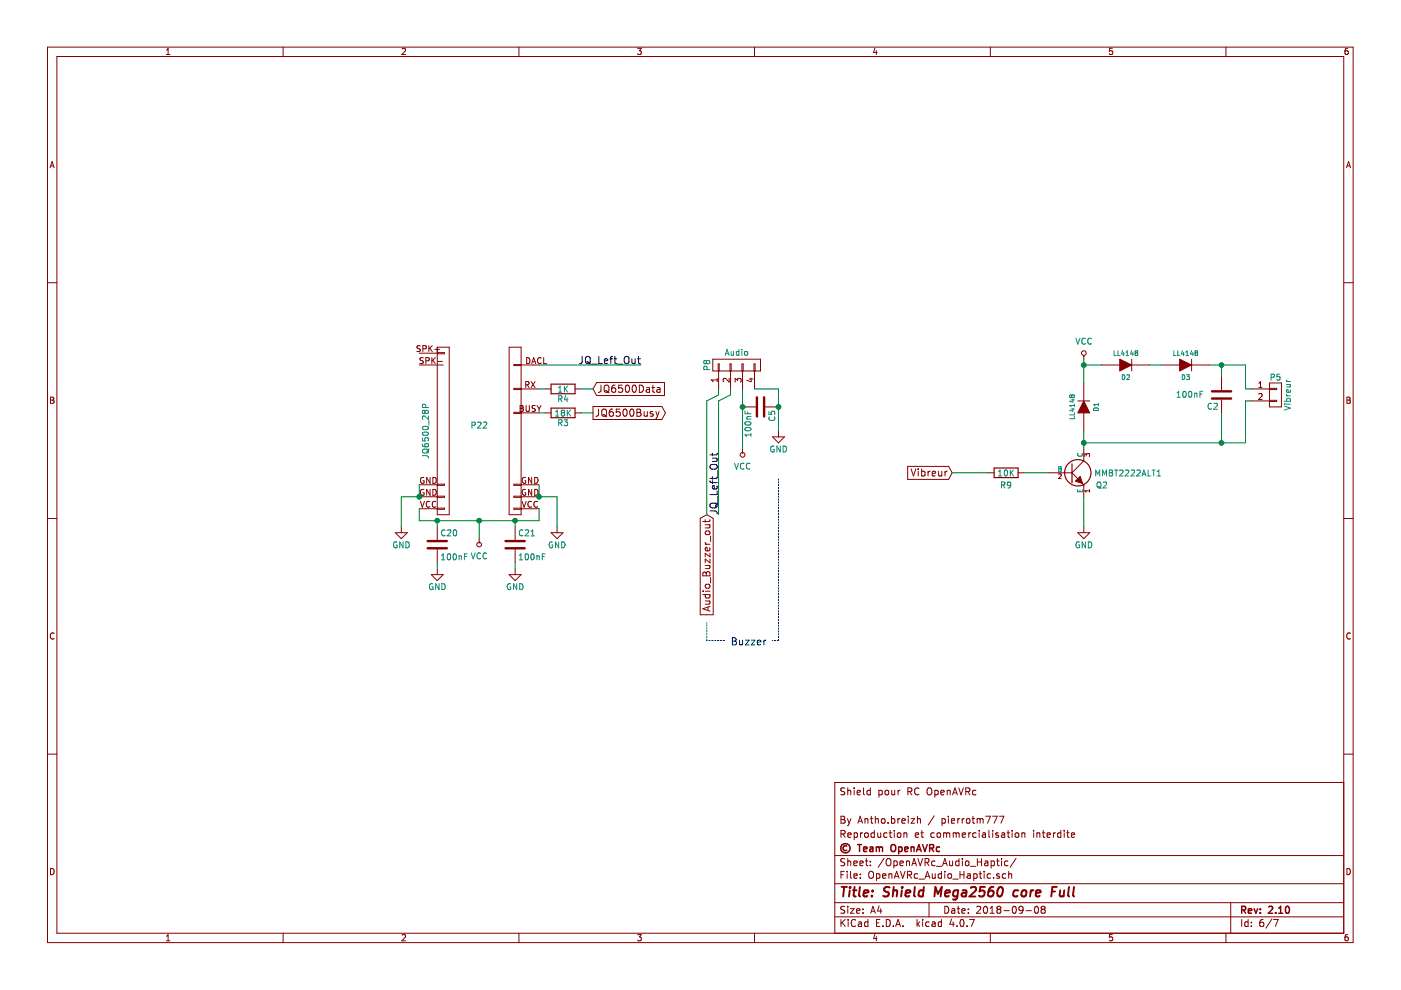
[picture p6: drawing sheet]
EESchema Schematic File Version 2
LIBS:Mega_2560 core mini_full_2.1-rescue
LIBS:power
LIBS:device
LIBS:transistors
LIBS:conn
LIBS:linear
LIBS:regul
LIBS:74xx
LIBS:cmos4000
LIBS:adc-dac
LIBS:memory
LIBS:xilinx
LIBS:microcontrollers
LIBS:dsp
LIBS:microchip
LIBS:analog_switches
LIBS:motorola
LIBS:texas
LIBS:intel
LIBS:audio
LIBS:interface
LIBS:digital-audio
LIBS:philips
LIBS:display
LIBS:cypress
LIBS:siliconi
LIBS:opto
LIBS:atmel
LIBS:contrib
LIBS:valves
LIBS:OPEN_EVO
LIBS:Mega_2560 core mini_full_2.1
LIBS:Mega_2560 core mini_full_2.1-cache
EELAYER 25 0
EELAYER END
$Descr A4 11693 8268
encoding utf-8
Sheet 6 7
Title "Shield Mega2560 core Full"
Date "2018-09-08"
Rev "2.10"
Comp "© Team OpenAVRc"
Comment1 "Reproduction et commercialisation interdite"
Comment2 "By Antho.breizh / pierrotm777"
Comment3 ""
Comment4 "Shield pour RC OpenAVRc"
$EndDescr
$Comp
L GND-RESCUE-Mega_2560_core_mini_full_2.0 #PWR0100
U 1 1
P 6500 3600
F 0 "#PWR0100" H 6500 3350 50  0001 C CNN
F 1 "GND" H 6500 3450 50  0000 C CNN
F 2 "" H 6500 3600 50  0000 C CNN
F 3 "" H 6500 3600 50  0000 C CNN
	1    6500 3600
	1    0    0    -1  
$EndComp
$Comp
L VCC #PWR0101
U 1 1
P 6200 3750
F 0 "#PWR0101" H 6200 3600 50  0001 C CNN
F 1 "VCC" H 6200 3900 50  0000 C CNN
F 2 "" H 6200 3750 50  0000 C CNN
F 3 "" H 6200 3750 50  0000 C CNN
	1    6200 3750
	-1   0    0    1   
$EndComp
Text Label 6000 4300 1    60   ~ 0
JQ_Left_Out
$Comp
L C-RESCUE-Mega_2560_core_mini_full_2.0 C5
U 1 1
P 6350 3400
F 0 "C5" H 6375 3500 50  0000 L CNN
F 1 "100nF" H 6375 3300 50  0000 L CNN
F 2 "Capacitors_SMD:C_1206" H 6388 3250 50  0001 C CNN
F 3 "" H 6350 3400 50  0000 C CNN
	1    6350 3400
	0    1    1    0   
$EndComp
$Comp
L CONN_01X02 P5
U 1 1
P 10650 3300
F 0 "P5" H 10650 3450 50  0000 C CNN
F 1 "Vibreur" V 10750 3300 50  0000 C CNN
F 2 "Pin_Headers:Pin_Header_Straight_1x02_Pitch2.54mm" H 10650 3300 50  0001 C CNN
F 3 "" H 10650 3300 50  0000 C CNN
	1    10650 3300
	1    0    0    -1  
$EndComp
Text Label 5350 3050 2    60   ~ 0
JQ_Left_Out
$Comp
L R-RESCUE-Mega_2560_core_mini_full_2.0 R3
U 1 1
P 4700 3450
F 0 "R3" V 4780 3450 50  0000 C CNN
F 1 "18K" V 4700 3450 50  0000 C CNN
F 2 "Resistors_SMD:R_1206" V 4630 3450 50  0001 C CNN
F 3 "" H 4700 3450 50  0000 C CNN
	1    4700 3450
	0    1    1    0   
$EndComp
$Comp
L R-RESCUE-Mega_2560_core_mini_full_2.0 R4
U 1 1
P 4700 3250
F 0 "R4" V 4780 3250 50  0000 C CNN
F 1 "1K" V 4700 3250 50  0000 C CNN
F 2 "Resistors_SMD:R_1206" V 4630 3250 50  0001 C CNN
F 3 "" H 4700 3250 50  0000 C CNN
	1    4700 3250
	0    1    1    0   
$EndComp
$Comp
L VCC #PWR0102
U 1 1
P 4000 4500
F 0 "#PWR0102" H 4000 4350 50  0001 C CNN
F 1 "VCC" H 4000 4650 50  0000 C CNN
F 2 "" H 4000 4500 50  0000 C CNN
F 3 "" H 4000 4500 50  0000 C CNN
	1    4000 4500
	-1   0    0    1   
$EndComp
$Comp
L GND-RESCUE-Mega_2560_core_mini_full_2.0 #PWR0103
U 1 1
P 3350 4400
F 0 "#PWR0103" H 3350 4150 50  0001 C CNN
F 1 "GND" H 3350 4250 50  0000 C CNN
F 2 "" H 3350 4400 50  0000 C CNN
F 3 "" H 3350 4400 50  0000 C CNN
	1    3350 4400
	1    0    0    -1  
$EndComp
$Comp
L GND-RESCUE-Mega_2560_core_mini_full_2.0 #PWR0104
U 1 1
P 4650 4400
F 0 "#PWR0104" H 4650 4150 50  0001 C CNN
F 1 "GND" H 4650 4250 50  0000 C CNN
F 2 "" H 4650 4400 50  0000 C CNN
F 3 "" H 4650 4400 50  0000 C CNN
	1    4650 4400
	1    0    0    -1  
$EndComp
$Comp
L CONN_JQ6500_28P_mini-RESCUE-Mega_2560_core_mini_full_2.0 P22
U 1 1
P 3700 3600
F 0 "P22" H 4000 3650 50  0000 C CNN
F 1 "JQ6500_28P" V 3550 3600 50  0000 C CNN
F 2 "anthoperso:connector_mini-JQ6500-28P" H 3700 3600 50  0001 C CNN
F 3 "" H 3700 3600 50  0000 C CNN
	1    3700 3600
	1    0    0    -1  
$EndComp
$Comp
L R-RESCUE-Mega_2560_core_mini_full_2.0 R9
U 1 1
P 8400 3950
F 0 "R9" V 8500 3950 50  0000 C CNN
F 1 "10K" V 8400 3950 50  0000 C CNN
F 2 "anthoperso:R_1206" V 8330 3950 50  0001 C CNN
F 3 "" H 8400 3950 50  0000 C CNN
	1    8400 3950
	0    1    1    0   
$EndComp
$Comp
L CONN_01X04 P8
U 1 1
P 6150 3050
F 0 "P8" H 6150 3300 50  0000 C CNN
F 1 "Audio" V 6250 3050 50  0000 C CNN
F 2 "Pin_Headers:Pin_Header_Straight_1x04_Pitch2.54mm" H 6150 3050 50  0001 C CNN
F 3 "" H 6150 3050 50  0000 C CNN
	1    6150 3050
	0    -1   -1   0   
$EndComp
Text Notes 6100 5400 0    60   ~ 0
Buzzer
$Comp
L C-RESCUE-Mega_2560_core_mini_full_2.0 C20
U 1 1
P 3650 4550
F 0 "C20" H 3675 4650 50  0000 L CNN
F 1 "100nF" H 3675 4450 50  0000 L CNN
F 2 "Capacitors_SMD:C_1206" H 3688 4400 50  0001 C CNN
F 3 "" H 3650 4550 50  0000 C CNN
	1    3650 4550
	1    0    0    -1  
$EndComp
$Comp
L C-RESCUE-Mega_2560_core_mini_full_2.0 C21
U 1 1
P 4300 4550
F 0 "C21" H 4325 4650 50  0000 L CNN
F 1 "100nF" H 4325 4450 50  0000 L CNN
F 2 "Capacitors_SMD:C_1206" H 4338 4400 50  0001 C CNN
F 3 "" H 4300 4550 50  0000 C CNN
	1    4300 4550
	1    0    0    -1  
$EndComp
$Comp
L GND-RESCUE-Mega_2560_core_mini_full_2.0 #PWR0105
U 1 1
P 3650 4750
F 0 "#PWR0105" H 3650 4500 50  0001 C CNN
F 1 "GND" H 3650 4600 50  0000 C CNN
F 2 "" H 3650 4750 50  0000 C CNN
F 3 "" H 3650 4750 50  0000 C CNN
	1    3650 4750
	1    0    0    -1  
$EndComp
$Comp
L GND-RESCUE-Mega_2560_core_mini_full_2.0 #PWR0106
U 1 1
P 4300 4750
F 0 "#PWR0106" H 4300 4500 50  0001 C CNN
F 1 "GND" H 4300 4600 50  0000 C CNN
F 2 "" H 4300 4750 50  0000 C CNN
F 3 "" H 4300 4750 50  0000 C CNN
	1    4300 4750
	1    0    0    -1  
$EndComp
Text GLabel 5900 4300 3    60   Input ~ 0
Audio_Buzzer_out
Text GLabel 4950 3250 2    60   Input ~ 0
JQ6500Data
Text GLabel 4950 3450 2    60   Output ~ 0
JQ6500Busy
Text GLabel 7950 3950 0    60   Input ~ 0
Vibreur
$Comp
L NPN Q2
U 1 1
P 8950 3950
F 0 "Q2" H 9250 3850 50  0000 R CNN
F 1 "MMBT2222ALT1" H 9700 3950 50  0000 R CNN
F 2 "v2.1:SOT-23_MMBT2222" H 8950 3950 60  0001 C CNN
F 3 "" H 8950 3950 60  0000 C CNN
	1    8950 3950
	1    0    0    -1  
$EndComp
$Comp
L GND-RESCUE-Mega_2560_core_mini_full_2.0 #PWR0107
U 1 1
P 9050 4400
F 0 "#PWR0107" H 9050 4150 50  0001 C CNN
F 1 "GND" H 9050 4250 50  0000 C CNN
F 2 "" H 9050 4400 50  0000 C CNN
F 3 "" H 9050 4400 50  0000 C CNN
	1    9050 4400
	1    0    0    -1  
$EndComp
$Comp
L C-RESCUE-Mega_2560_core_mini_full_2.0 C2
U 1 1
P 10200 3300
F 0 "C2" H 10225 3400 50  0000 L CNN
F 1 "100nF" H 10350 3300 50  0000 L CNN
F 2 "Capacitors_SMD:C_1206" H 10238 3150 50  0001 C CNN
F 3 "" H 10200 3300 50  0000 C CNN
	1    10200 3300
	-1   0    0    1   
$EndComp
$Comp
L VCC #PWR0108
U 1 1
P 9050 3000
F 0 "#PWR0108" H 9050 2850 50  0001 C CNN
F 1 "VCC" H 9050 3150 50  0000 C CNN
F 2 "" H 9050 3000 50  0000 C CNN
F 3 "" H 9050 3000 50  0000 C CNN
	1    9050 3000
	1    0    0    -1  
$EndComp
Connection ~ 4500 4150
Connection ~ 3500 4150
Wire Wire Line
	3500 4050 3500 4150
Wire Wire Line
	4650 4150 4650 4400
Wire Wire Line
	4500 4150 4650 4150
Wire Wire Line
	4500 4050 4500 4150
Wire Wire Line
	4850 3450 4950 3450
Wire Wire Line
	4850 3250 4950 3250
Wire Wire Line
	4500 3450 4550 3450
Wire Wire Line
	4500 3250 4550 3250
Connection ~ 4000 4350
Wire Wire Line
	4000 4350 4000 4500
Wire Wire Line
	4500 4350 4500 4250
Wire Wire Line
	3500 4350 4500 4350
Wire Wire Line
	3500 4250 3500 4350
Wire Wire Line
	3350 4150 3350 4400
Wire Wire Line
	3500 4150 3350 4150
Wire Wire Line
	6000 3350 6000 4300
Connection ~ 6200 3400
Connection ~ 6500 3400
Wire Wire Line
	6500 3250 6500 3600
Wire Wire Line
	6300 3250 6500 3250
Wire Wire Line
	6200 3250 6200 3750
Wire Wire Line
	5900 3350 5900 4300
Wire Wire Line
	4500 3050 5350 3050
Wire Wire Line
	8250 3950 7950 3950
Wire Wire Line
	6000 3350 6100 3300
Wire Wire Line
	6100 3300 6100 3250
Wire Wire Line
	5900 3350 6000 3300
Wire Wire Line
	6000 3300 6000 3250
Wire Notes Line
	6500 4000 6500 5350
Wire Notes Line
	6500 5350 6450 5350
Wire Notes Line
	6050 5350 5900 5350
Wire Notes Line
	5900 5350 5900 5200
Wire Wire Line
	3650 4400 3650 4350
Connection ~ 3650 4350
Wire Wire Line
	4300 4400 4300 4350
Connection ~ 4300 4350
Wire Wire Line
	4300 4700 4300 4750
Wire Wire Line
	3650 4700 3650 4750
Wire Wire Line
	8550 3950 8750 3950
Wire Wire Line
	9050 4150 9050 4400
Wire Wire Line
	9050 3000 9050 3200
Wire Wire Line
	9050 3600 9050 3750
Wire Wire Line
	10100 3050 10400 3050
Wire Wire Line
	9050 3050 9200 3050
Connection ~ 9050 3050
Wire Wire Line
	10450 3250 10400 3250
Wire Wire Line
	10400 3250 10400 3050
Wire Wire Line
	10200 3150 10200 3050
Connection ~ 10200 3050
Wire Wire Line
	10450 3350 10400 3350
Wire Wire Line
	10400 3350 10400 3700
Wire Wire Line
	10400 3700 9050 3700
Connection ~ 9050 3700
Wire Wire Line
	10200 3450 10200 3700
Connection ~ 10200 3700
$Comp
L DIODE D1
U 1 1
P 9050 3400
F 0 "D1" H 9050 3300 40  0000 C CNN
F 1 "LL4148" H 9050 3500 40  0000 C CNN
F 2 "Diodes_SMD:D_SOD-123" H 9050 3400 60  0001 C CNN
F 3 "" H 9050 3400 60  0000 C CNN
	1    9050 3400
	0    -1   -1   0   
$EndComp
$Comp
L DIODE D2
U 1 1
P 9400 3050
F 0 "D2" H 9400 2950 40  0000 C CNN
F 1 "LL4148" H 9400 3150 40  0000 C CNN
F 2 "Diodes_SMD:D_SOD-123" H 9400 3050 60  0001 C CNN
F 3 "" H 9400 3050 60  0000 C CNN
	1    9400 3050
	1    0    0    -1  
$EndComp
$Comp
L DIODE D3
U 1 1
P 9900 3050
F 0 "D3" H 9900 2950 40  0000 C CNN
F 1 "LL4148" H 9900 3150 40  0000 C CNN
F 2 "Diodes_SMD:D_SOD-123" H 9900 3050 60  0001 C CNN
F 3 "" H 9900 3050 60  0000 C CNN
	1    9900 3050
	1    0    0    -1  
$EndComp
Wire Wire Line
	9700 3050 9600 3050
$EndSCHEMATC
